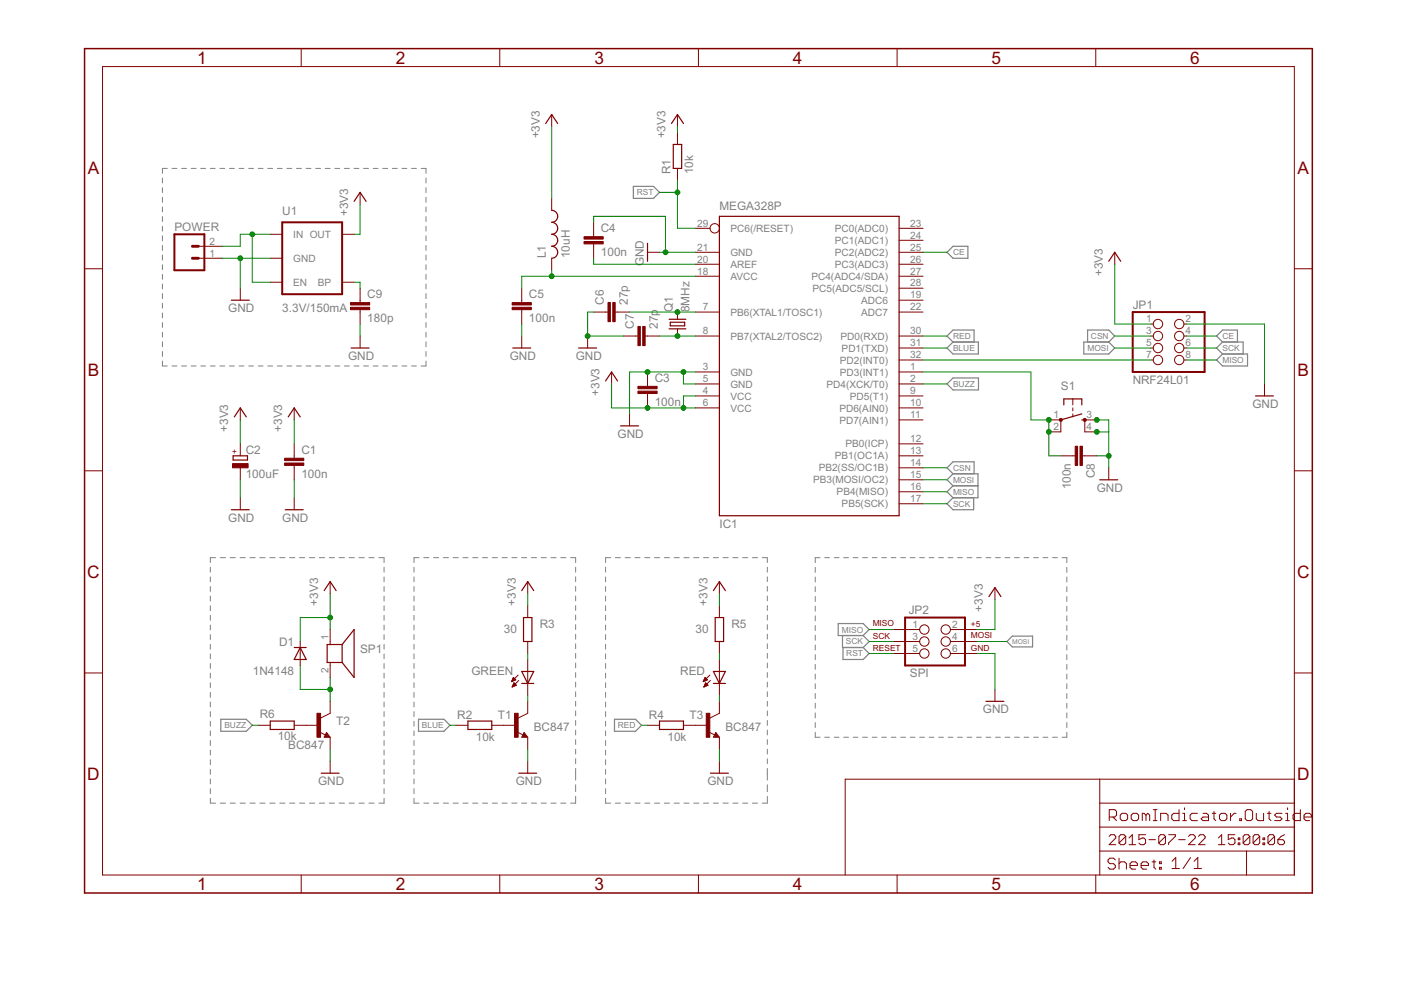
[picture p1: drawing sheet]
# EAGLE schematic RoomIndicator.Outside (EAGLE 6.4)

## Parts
C1  100n  C-EU025-025X050  [C025-025X050]
C2  100uF  CPOL-EUE2.5-5  [E2,5-5]
C3  100n  C-EUC0805K  [C0805K]
C4  100n  C-EUC0805K  [C0805K]
C5  100n  C-EUC0805K  [C0805K]
C6  27p  C-EUC0805K  [C0805K]
C7  27p  C-EUC0805K  [C0805K]
C8  100n  C-EUC0805K  [C0805K]
C9  180p  C-EUC0805K  [C0805K]
D1  1N4148  1N4148DO35-7  [DO35-7]
GREEN  GREEN  LED5MM  [LED5MM]
IC1  MEGA328P  MEGA8-AI  [TQFP32-08]
JP1  NRF24L01  PINHD-2X4  [2X04]
JP2  SPI  AVR_SPI_PRG_6PTH  [2X3]
L1  10uH  L-US0204/7  [0204/7]
POWER  M02PTH  [1X02]
Q1  8MHz  CRYSTALHC49S  [HC49/S]
R1  10k  R-EU_R0805  [R0805]
R2  10k  R-EU_R0805  [R0805]
R3  30  R-EU_0204/5  [0204/5]
R4  10k  R-EU_R0805  [R0805]
R5  30  R-EU_0204/5  [0204/5]
R6  10k  R-EU_R0805  [R0805]
RED  GREEN  LED5MM  [LED5MM]
S1  TAC_SWITCHPTH  [TACTILE-PTH]
SP1  AL60PWIDE  [AL80P]
T1  BC847  [SOT23]
T2  BC847  [SOT23]
T3  BC847  [SOT23]
U1  3.3V/150mA  V_REG_MIC52053.3V  [SOT23-5]

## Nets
+3V3: C1.1 C2.+ C3.2 D1.C IC1.4(VCC) IC1.6(VCC) JP1.1 JP2.2 L1.1 R1.2 R3.1 R5.1 SP1.1 U1.5(OUT)
AVCC: C5.1 IC1.18(AVCC) L1.2
BLUE: IC1.31(PD1(TXD)) R2.2
BUZZ: IC1.2(PD4(XCK/T0)) R6.1
CE: IC1.25(PC2(ADC2)) JP1.4
CSN: IC1.14(PB2(SS/OC1B)) JP1.3
GND: C1.2 C2.- C3.1 C4.1 C5.2 C6.1 C7.1 C8.1 C9.2 IC1.3(GND) IC1.5(GND) IC1.21(GND) JP1.2 JP2.6 POWER.1 S1.3 S1.4 T1.2(E) T2.2(E) T3.2(E) U1.2(GND)
INT0: IC1.32(PD2(INT0)) JP1.7
INT1: C8.2 IC1.1(PD3(INT1)) S1.1 S1.2
MISO: IC1.16(PB4(MISO)) JP1.8 JP2.1
MOSI: IC1.15(PB3(MOSI/OC2)) JP1.5 JP2.4
N$1: POWER.2 U1.1(IN) U1.3(EN)
N$2: R4.1 T3.1(B)
N$3: RED.K(C) T3.3(C)
N$4: C4.2 IC1.20(AREF)
N$5: R6.2 T2.1(B)
N$6: GREEN.A R3.2
N$7: R5.2 RED.A
N$8: C9.1 U1.4(BP)
N$10: R2.1 T1.1(B)
N$11: GREEN.K(C) T1.3(C)
N$16: D1.A SP1.2 T2.3(C)
RED: IC1.30(PD0(RXD)) R4.2
RST: IC1.29(PC6(/RESET)) JP2.5 R1.1
SCK: IC1.17(PB5(SCK)) JP1.6 JP2.3
TOSC1: C6.2 IC1.7(PB6(XTAL1/TOSC1)) Q1.2
TOSC2: C7.2 IC1.8(PB7(XTAL2/TOSC2)) Q1.1
Unconnected: IC1.9(PD5(T1)) IC1.10(PD6(AIN0)) IC1.11(PD7(AIN1)) IC1.12(PB0(ICP)) IC1.13(PB1(OC1A)) IC1.19(ADC6) IC1.22(ADC7) IC1.23(PC0(ADC0)) IC1.24(PC1(ADC1)) IC1.26(PC3(ADC3)) IC1.27(PC4(ADC4/SDA)) IC1.28(PC5(ADC5/SCL))

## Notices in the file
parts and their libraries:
SparkFun-Connectors: Licensing: Creative Commons ShareAlike 4.0 International - https://creativecommons.org/licenses/by-sa/4.0
